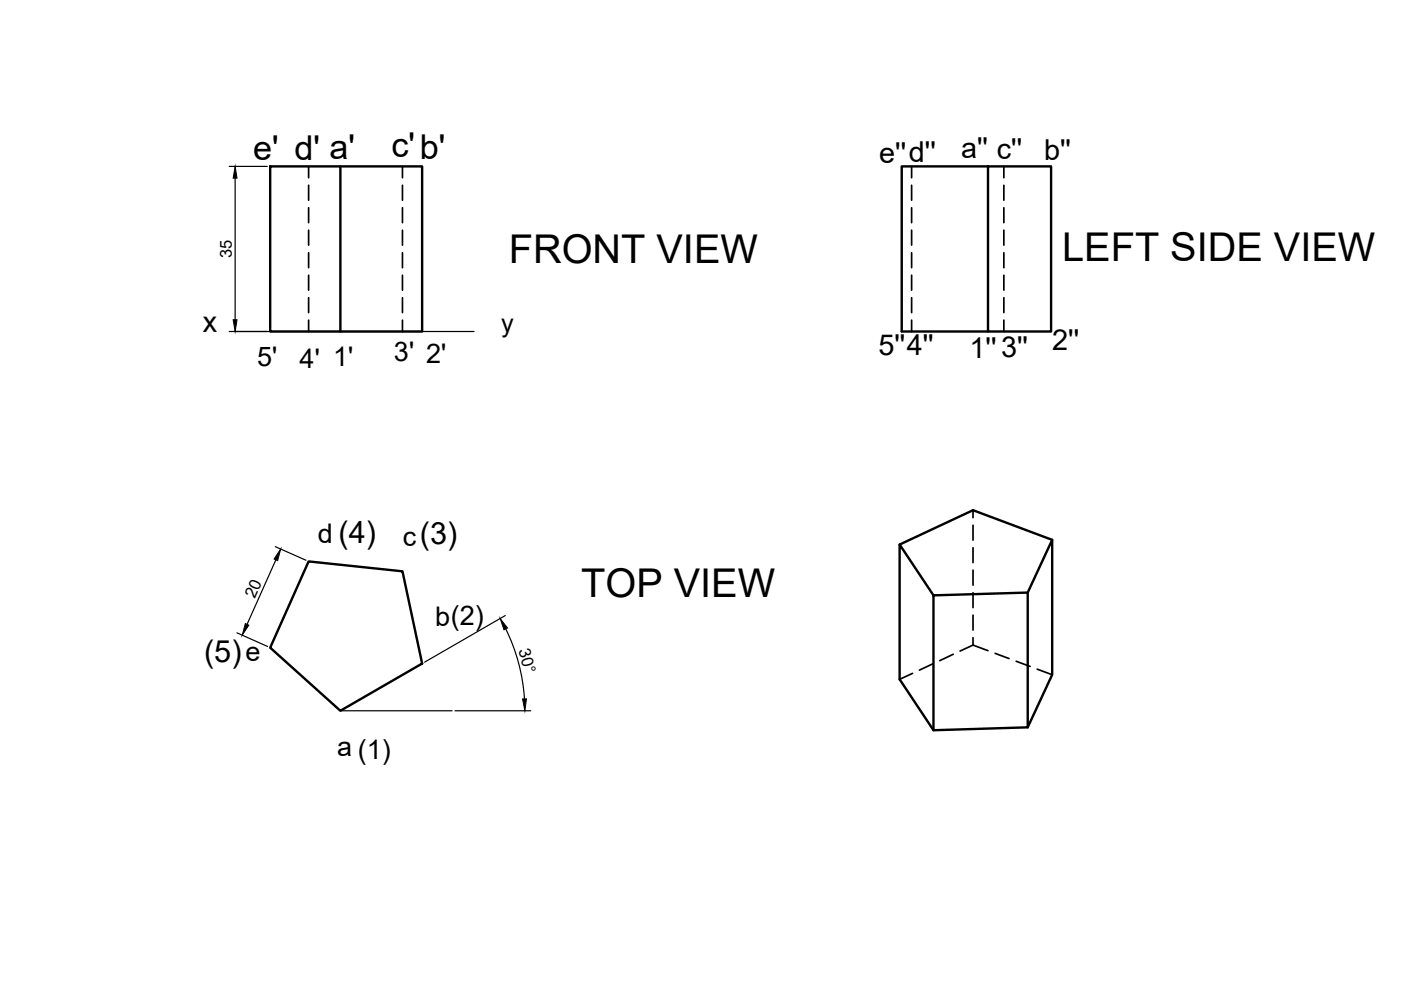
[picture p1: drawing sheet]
<svg xmlns="http://www.w3.org/2000/svg" width="297mm" height="210mm" viewBox="0 0 297 210" stroke-linecap="round" stroke-linejoin="round" font-family="sans-serif">
<!-- layer: MD_Visible -->
<path d="M57.3 35.3h14.9v35h-14.9zM72.2 35.3h17.3v35h-17.3M209.5 35.3h13.3v35h-13.3zM209.5 35.3h-18.3v35h18.3M65.4 119l19.9 2.1 4.2 19.6-17.3 10-14.9-13.4zM190.7 115.5l15.6-7.3 16.8 6.3v28.6l-5.2 11.1M223.1 114.5l-5.2 11.1M197.9 126.2l20-.6v28.6l-20 .6zM197.9 126.2l-7.2-10.7v28.5l7.2 10.8" fill="none" stroke="#000" stroke-width=".51"/>
<!-- layer: MD_Hidden -->
<g fill="none" stroke="#000" stroke-width=".36">
<path d="M65.4 35.3v2.4M65.4 39.3v3.2M85.3 35.3v2.4M85.3 39.3v3.2M193.3 35.3v2.4M193.3 39.3v3.2M212.8 35.3v2.4M212.8 39.3v3.2M65.4 44v3.2M65.4 48.8v3.2M65.4 53.6v3.2M65.4 58.3v3.2"/>
<path d="M85.3 44v3.2M85.3 48.8v3.2M85.3 53.6v3.2M85.3 58.3v3.2M193.3 44v3.2M193.3 48.8v3.2M193.3 53.6v3.2M193.3 58.3v3.2M212.8 44v3.2M212.8 48.8v3.2M212.8 53.6v3.2M212.8 58.3v3.2"/>
<path d="M65.4 63.1v3.2M65.4 67.9v2.4M85.3 63.1v3.2M85.3 67.9v2.4M193.3 63.1v3.2M193.3 67.9v2.4M212.8 63.1v3.2M212.8 67.9v2.4M206.3 108.2v1.6M206.3 111.4v3.1M206.3 116.1v3.2M202.1 138.7l-2.9 1.4"/>
<path d="M206.3 136.8l-2.8 1.2M206.3 120.9v3.2M206.3 125.7v3.1M206.3 130.4v3.2M206.3 135.2v1.6M206.3 136.8l3.2 1.2M211 138.5l2.9 1.1M193.5 142.8l-2.8 1.2M197.8 140.7l-2.9 1.4M215.4 140.2l3 1.1M219.9 141.9l3.2 1.2"/>
</g>
<!-- layer: 0 -->
<path d="M48.6 35.3h8.1M49.9 37.8v30M48.6 70.3h51.9M58.4 115.9l6.5 2.9M58.5 118.7l-6.1 13.7M50.2 134.2l6.5 2.9M107.1 130.5l-17.1 9.9M107.2 133.3a39.1 39.1 0 0 1 4 14.9M72.2 150.7h23.6M96.5 150.7h16" fill="none" stroke="#000" stroke-width=".25"/>
<path d="M49.9 35.3l.4 2.5h-.9zM49.4 67.8h.9l-.4 2.5zM59.5 116.4l-.6 2.5-.8-.4zM52 132.2l.8 .4-1.4 2.1zM106.1 131.1l1.5 2.1-.7 .3zM110.8 148.2h.8l-.3 2.5z" fill="#000" stroke="#000" stroke-width=".21"/>
<g font-size="8.4">
<text x="107.9" y="55.8">FRONT VIEW</text>
<text x="225.2" y="55.4">LEFT SIDE VIEW</text>
<text x="123.2" y="126.7">TOP VIEW</text>
</g>
<g font-size="7.3">
<text x="53.7" y="33.9">e' d' a'</text>
<text x="83" y="33.4">c'b'</text>
</g>
<text font-size="6.5" x="43.3" y="140.3">(5)</text>
<g font-size="6.1">
<text x="186.4" y="34.6">e''d''</text>
<text x="203.8" y="33.4">a'' c''</text>
<text x="221.4" y="33.9">b''</text>
<text x="43" y="70.3">x</text>
<text x="186.2" y="75.3">5''4''</text>
<text x="205.6" y="75.9">1''3''</text>
<text x="223.1" y="74.2">2''</text>
</g>
<g font-size="5.7">
<text x="54.5" y="77.7">5'</text>
<text x="63.5" y="77.9">4' 1'</text>
<text x="83.5" y="76.6">3' 2'</text>
<text x="67.4" y="115.2">d (4)</text>
<text x="85.4" y="115.7">c(3)</text>
<text x="92.3" y="132.7">b(2)</text>
<text x="52" y="140.1">e</text>
<text x="71.5" y="160.3">a (1)</text>
</g>
<text font-size="5.4" x="106.3" y="70.3">y</text>
<g font-size="3.5">
<text x="49.2" y="54.7" transform="rotate(-90 49.2 54.7)">35</text>
<text x="54" y="127" transform="rotate(-66 54 127)">20</text>
<text x="109.9" y="137.9" transform="rotate(75 109.9 137.9)">30°</text>
</g>
</svg>
